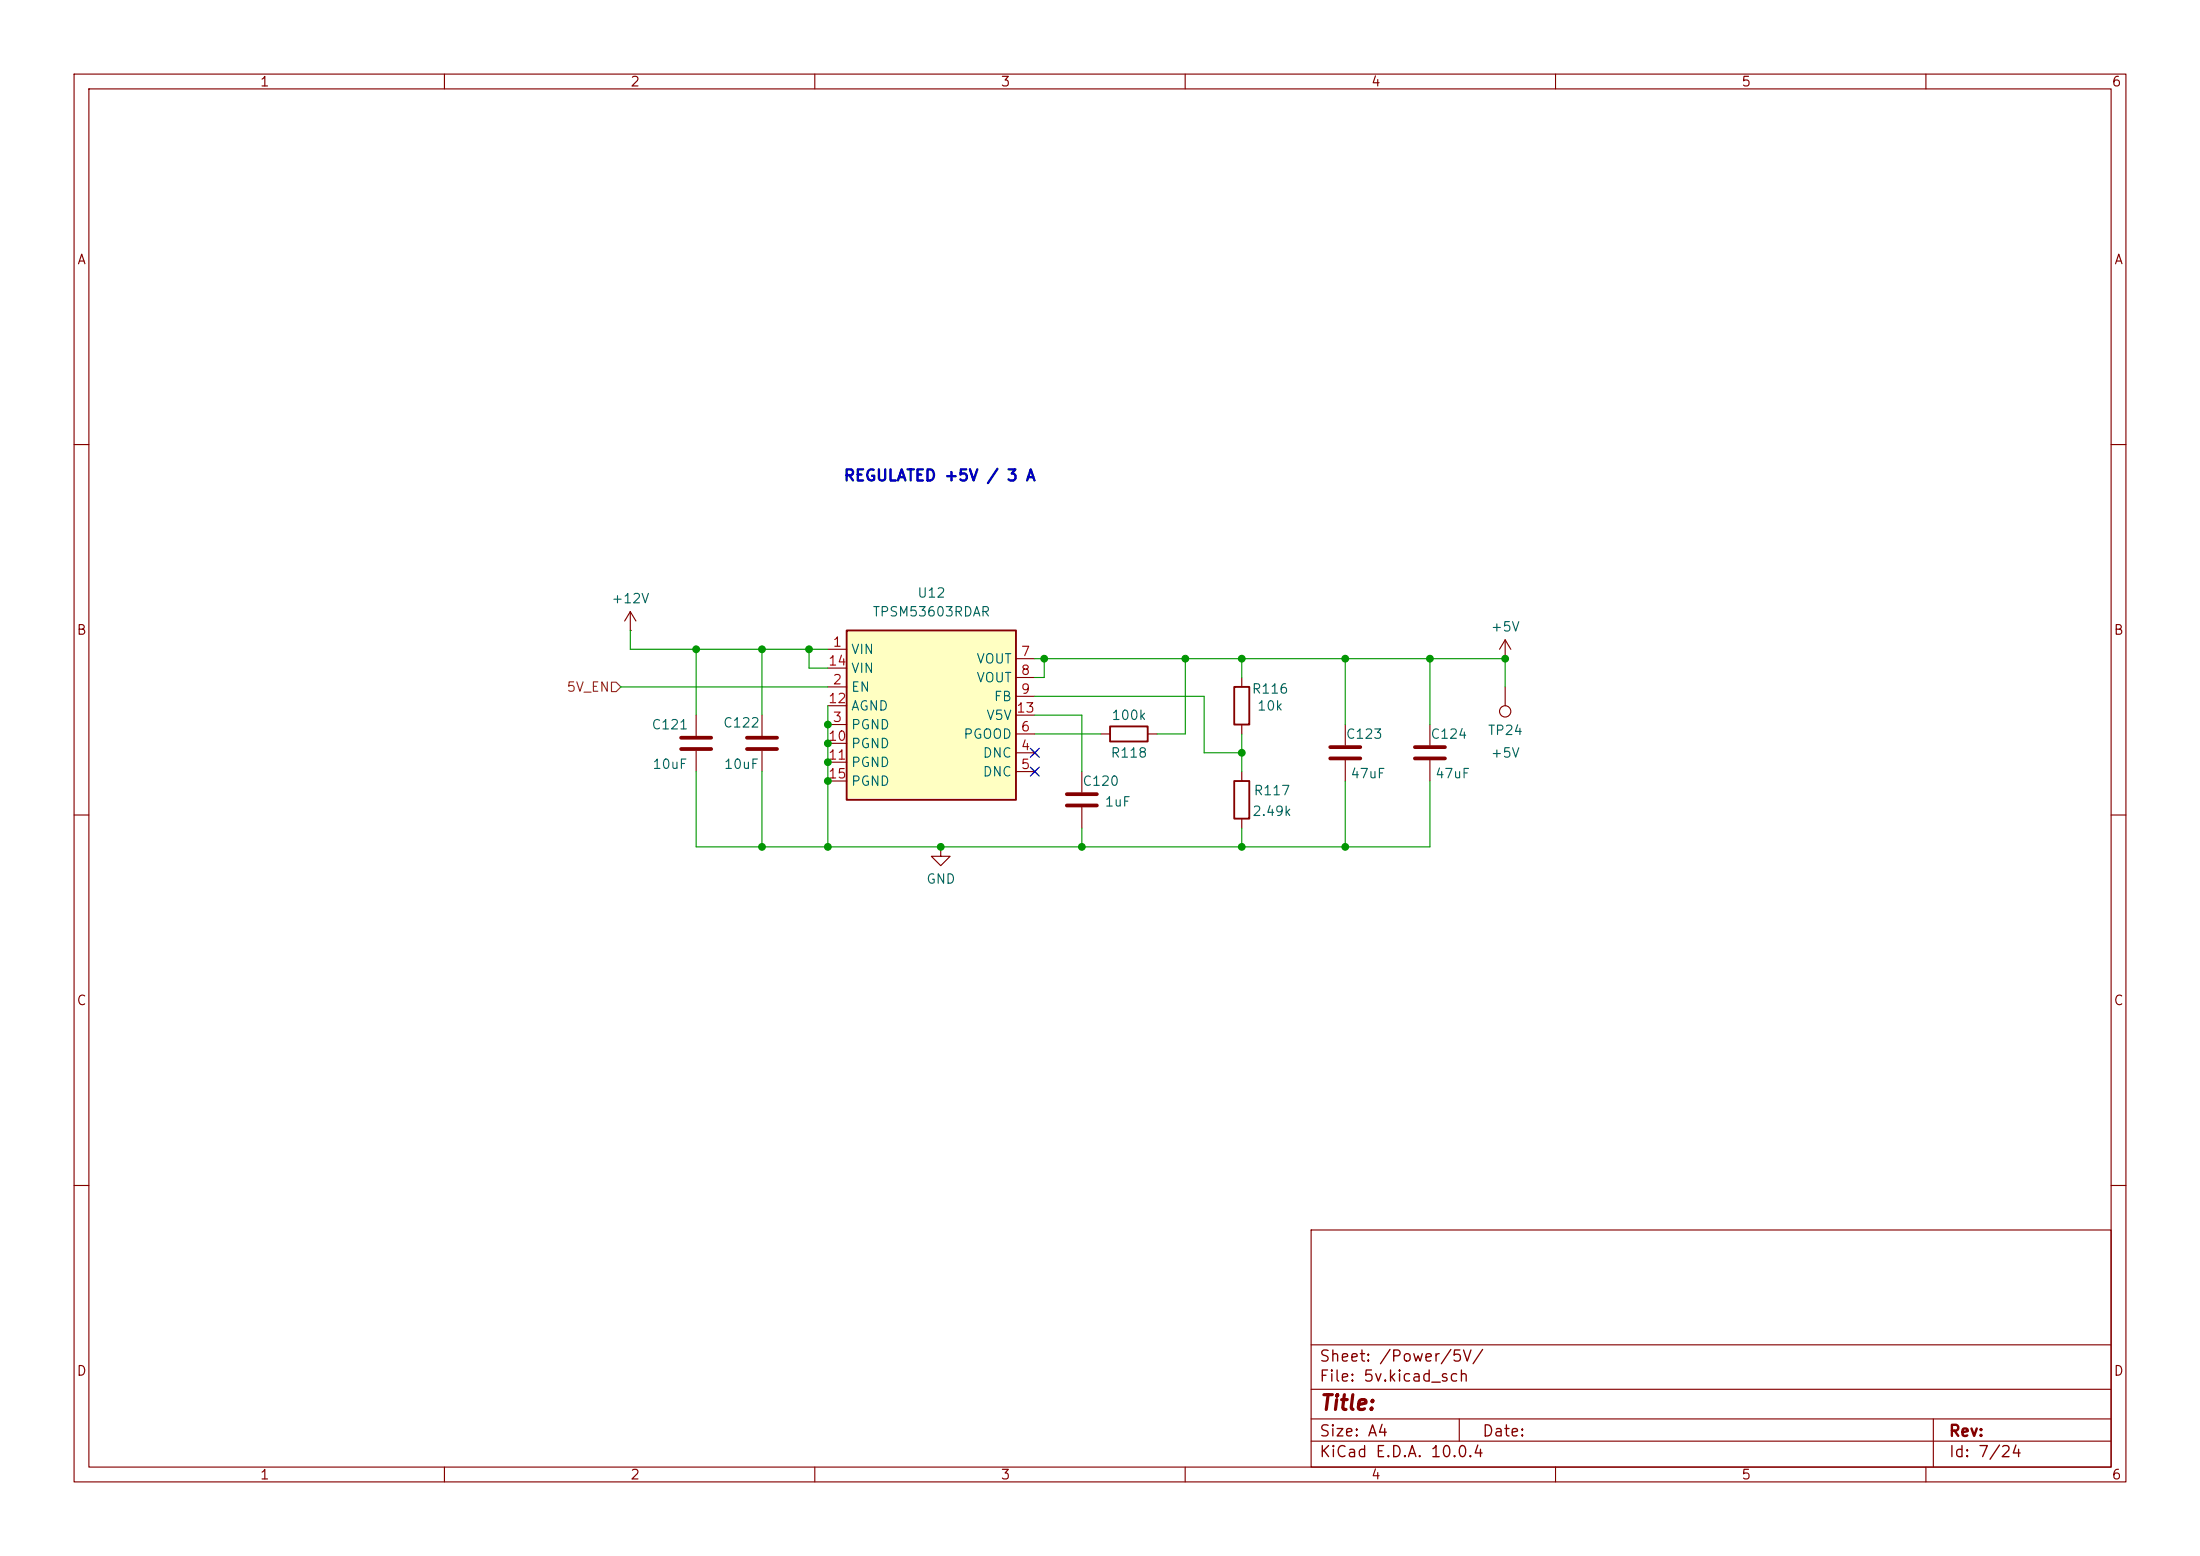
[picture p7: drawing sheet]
<svg xmlns="http://www.w3.org/2000/svg" width="297mm" height="210mm" viewBox="0 0 297 210" stroke-linecap="round" stroke-linejoin="round" font-family="sans-serif">
<g fill="none" stroke="#840000" stroke-width=".15">
<path d="M10 10h277v190h-277zM12 12h273v186h-273zM60 10v2M110 10v2M160 10v2M210 10v2M260 10v2M10 60h2M285 60h2M148.6 99.1h1.3M154.9 99.1h1.3M167.6 91.4v1.3"/>
<path d="M167.6 97.8v1.3M181.6 97.8v2.8M193 97.8v2.8M203.2 88.9h.1M203.2 86.4v2.5M203.2 92.7v2.6M203.2 86.4l-.8 1.2M203.2 86.4l.8 1.2M10 110h2M127 114.3v1.3h1.3l-1.3 1.2-1.3-1.2h1.3M127 114.3h.1M146 104.1v2.8"/>
<path d="M146 109v2.8M167.6 104.1v1.3M167.6 110.5v1.3M181.6 102.6v2.8M193 102.6v2.8M285 110h2M10 160h2M177 166h108v32h-108zM285 160h2M60 198v2M110 198v2M160 198v2"/>
<path d="M177 194.5h108M177 191.5h108M177 187.5h108M177 181.5h108M197 191.5v3M210 198v2M260 198v2M261 191.5v6.5"/>
<circle cx="203.2" cy="96" r=".76"/>
</g>
<path d="M149.9 98h5v2.1h-5zM166.6 92.7h2.1v5.1h-2.1zM166.6 105.4h2.1v5.1h-2.1z" fill="none" stroke="#840000" stroke-width=".25"/>
<path d="M144 107.2h4.1M144 108.7h4.1M179.6 100.8h4M179.6 102.4h4M191 100.8h4.1M191 102.4h4.1" fill="none" stroke="#840000" stroke-width=".51"/>
<path d="M114.3 85.1h22.9v22.9h-22.9z" fill="#ffffc2"/>
<path d="M114.3 85.1h22.9v22.9h-22.9z" fill="none" stroke="#840000" stroke-width=".25"/>
<g fill="none" stroke="#840000" stroke-width=".15">
<path d="M85.1 85.1h.1M85.1 82.6l-.8 1.2M85.1 82.6l.8 1.2M85.1 82.6v2.5M94 96.5v2.8M102.9 96.5v2.8M111.8 87.6h2.5M111.8 92.7h2.5M111.8 97.8h2.5M111.8 95.3h2.5M111.8 90.2h2.5M137.2 99.1h2.5"/>
<path d="M137.2 88.9h2.5M137.2 91.4h2.5M137.2 94h2.5M137.2 96.5h2.5M94 101.3v2.8M102.9 101.3v2.8M111.8 100.3h2.5M111.8 102.9h2.5M111.8 105.4h2.5M137.2 101.6h2.5M137.2 104.1h2.5M139.3 101.2l.8 .8"/>
<path d="M139.3 103.8l.8 .7M140.1 101.2l-.8 .8M140.1 103.8l-.8 .7"/>
</g>
<path d="M91.9 99.6h4.1M100.8 99.6h4.1M91.9 101.1h4.1M100.8 101.1h4.1" fill="none" stroke="#840000" stroke-width=".51"/>
<path d="M82.5 92.1h.7l.6 .6-.6 .6h-.7z" fill="none" stroke="#725600" stroke-width=".15"/>
<g fill="none" stroke="#009600" stroke-width=".15">
<path d="M83.8 92.7h28M85.1 85.1v2.5h26.7M94 87.6v8.9M102.9 87.6v8.9M109.2 87.6v2.6h2.6M111.8 95.3v19M139.7 88.9h63.5v3.8M139.7 94h22.9v7.6h5M139.7 99.1h8.9M139.7 96.5h6.3v7.6M141 88.9v2.5h-1.3M160 88.9v10.2h-3.8"/>
<path d="M167.6 88.9v2.5M167.6 99.1v5M181.6 88.9v8.9M193 88.9v8.9M94 104.1v10.2h99v-8.9M102.9 104.1v10.2M146 111.8v2.5M167.6 111.8v2.5M181.6 105.4v8.9"/>
</g>
<path d="M139.1 101l1.2 1.2M139.1 103.5l1.2 1.2M140.3 101l-1.2 1.2M140.3 103.5l-1.2 1.2" fill="none" stroke="#000084" stroke-width=".15"/>
<g fill="#009600" stroke="#009600" stroke-width=".14">
<circle cx="181.6" cy="88.9" r=".46"/>
<circle cx="193" cy="88.9" r=".46"/>
<circle cx="181.6" cy="114.3" r=".46"/>
<circle cx="167.6" cy="114.3" r=".46"/>
<circle cx="203.2" cy="88.9" r=".46"/>
<circle cx="167.6" cy="101.6" r=".46"/>
<circle cx="160" cy="88.9" r=".46"/>
<circle cx="167.6" cy="88.9" r=".46"/>
<circle cx="141" cy="88.9" r=".46"/>
<circle cx="111.8" cy="97.8" r=".46"/>
<circle cx="102.9" cy="87.6" r=".46"/>
<circle cx="109.2" cy="87.6" r=".46"/>
<circle cx="94" cy="87.6" r=".46"/>
<circle cx="127" cy="114.3" r=".46"/>
<circle cx="111.8" cy="114.3" r=".46"/>
<circle cx="111.8" cy="105.4" r=".46"/>
<circle cx="111.8" cy="102.9" r=".46"/>
<circle cx="102.9" cy="114.3" r=".46"/>
<circle cx="111.8" cy="100.3" r=".46"/>
<circle cx="146" cy="114.3" r=".46"/>
</g>
<text font-size="2" fill="#840000" x="178" y="190.8">Title:</text>
<text font-size="1.5" fill="#0000c2" x="113.8" y="65.3">REGULATED +5V / 3 A</text>
<g font-size="1.5" fill="#840000">
<text x="178" y="184.2">Sheet: /Power/5V/</text>
<text x="178" y="186.9">File: 5v.kicad_sch</text>
<text x="178" y="197.1">KiCad E.D.A. 10.0.4</text>
<text x="178" y="194.3">Size: A4</text>
<text x="200" y="194.3">Date:</text>
<text x="263" y="194.3">Rev:</text>
<text x="263" y="197.1">Id: 7/24</text>
</g>
<g font-size="1.3" fill="#840000">
<text x="35" y="12">1</text>
<text x="85" y="12">2</text>
<text x="135" y="12">3</text>
<text x="185" y="12">4</text>
<text x="235" y="12">5</text>
<text x="285" y="12">6</text>
<text x="10.3" y="36">A</text>
<text x="285.3" y="36">A</text>
<text x="10.3" y="86">B</text>
<text x="285.3" y="86">B</text>
<text x="10.3" y="136">C</text>
<text x="285.3" y="136">C</text>
<text x="10.3" y="186">D</text>
<text x="285.3" y="186">D</text>
<text x="35" y="200">1</text>
<text x="85" y="200">2</text>
<text x="135" y="200">3</text>
<text x="185" y="200">4</text>
<text x="235" y="200">5</text>
<text x="285" y="200">6</text>
</g>
<g font-size="1.3" fill="#006464">
<text x="82.4" y="81.7">+12V</text>
<text x="117.7" y="83.5">TPSM53603RDAR</text>
<text x="123.8" y="81">U12</text>
<text x="114.8" y="88.6">VIN</text>
<text x="131.7" y="89.9">VOUT</text>
<text x="201.2" y="85.6">+5V</text>
<text x="114.8" y="93.7">EN</text>
<text x="114.8" y="91.1">VIN</text>
<text x="131.7" y="92.4">VOUT</text>
<text x="134.1" y="95">FB</text>
<text x="168.9" y="93.9">R116</text>
<text x="87.9" y="98.8">C121</text>
<text x="97.5" y="98.5">C122</text>
<text x="114.8" y="98.8">PGND</text>
<text x="114.8" y="101.3">PGND</text>
<text x="114.8" y="96.2">AGND</text>
<text x="130" y="100">PGOOD</text>
<text x="133.1" y="97.5">V5V</text>
<text x="150" y="97.5">100k</text>
<text x="169.6" y="96.2">10k</text>
<text x="181.6" y="100">C123</text>
<text x="193" y="100">C124</text>
<text x="200.8" y="99.5">TP24</text>
<text x="88" y="104.1">10uF</text>
<text x="97.6" y="104.1">10uF</text>
<text x="114.8" y="103.8">PGND</text>
<text x="114.8" y="106.4">PGND</text>
<text x="132.6" y="102.6">DNC</text>
<text x="132.6" y="105.1">DNC</text>
<text x="146" y="106.4">C120</text>
<text x="149.8" y="102.6">R118</text>
<text x="169.2" y="107.7">R117</text>
<text x="182.2" y="105.4">47uF</text>
<text x="193.7" y="105.4">47uF</text>
<text x="201.2" y="102.6">+5V</text>
<text x="149.1" y="109.2">1uF</text>
<text x="169" y="110.4">2.49k</text>
<text x="125" y="119.6">GND</text>
</g>
<g font-size="1.3" fill="#a90000">
<text x="112.3" y="87.6">1</text>
<text x="137.7" y="88.9">7</text>
<text x="111.7" y="95.2">12</text>
<text x="111.7" y="90.1">14</text>
<text x="112.3" y="92.7">2</text>
<text x="137.7" y="91.4">8</text>
<text x="137.7" y="94">9</text>
<text x="111.7" y="100.3">10</text>
<text x="112.3" y="97.8">3</text>
<text x="137.1" y="96.5">13</text>
<text x="137.7" y="101.6">4</text>
<text x="137.7" y="99">6</text>
<text x="111.7" y="102.8">11</text>
<text x="111.7" y="105.4">15</text>
<text x="137.7" y="104.1">5</text>
</g>
<text font-size="1.3" fill="#725600" x="76.4" y="93.7">5V_EN</text>
</svg>
